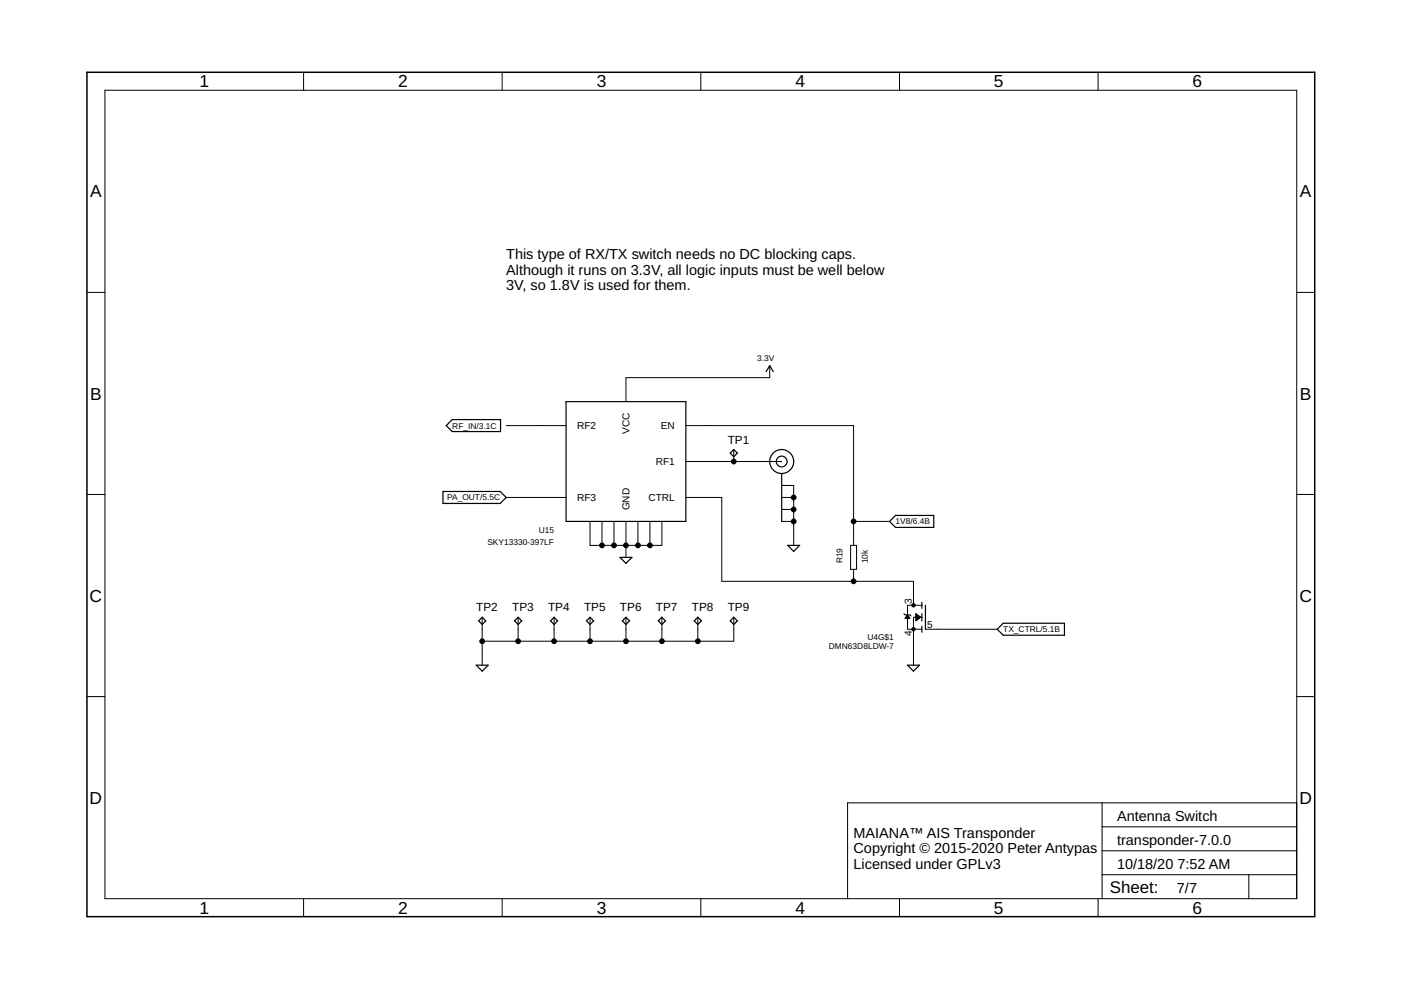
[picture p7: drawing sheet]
<svg xmlns="http://www.w3.org/2000/svg" width="297mm" height="210mm" viewBox="0 0 297 210" stroke-linecap="round" stroke-linejoin="round" font-family="sans-serif">
<g fill="none" stroke="#000" stroke-width=".25">
<path d="M162.4 78.8l.8-1.3 .8 1.3M95.9 89h10.2v2.5h-10.2l-1.3-1.3zM120 85.2h25.4v25.4h-25.4zM154.8 96.1l.8-.8 .7 .8-.7 .7zM93.9 104.2h12.1l1.3 1.3-1.3 1.2h-12.1zM131.4 118.2h2.6l-1.3 1.2zM165.7 100.4v10.2M167 115.6h2.5l-1.2 1.3zM188.6 110.6l1.3-1.3h8.1v2.5h-8.1zM101.5 131.6l.7-.7 .8 .7-.8 .8zM109.1 131.6l.8-.7 .7 .7-.7 .8zM116.7 131.6l.8-.7 .7 .7-.7 .8z"/>
<path d="M124.3 131.6l.8-.7 .8 .7-.8 .8zM132 131.6l.7-.7 .8 .7-.8 .8zM139.6 131.6l.7-.7 .8 .7-.8 .8zM147.2 131.6l.8-.7 .7 .7-.7 .8zM154.8 131.6l.8-.7 .7 .7-.7 .8zM195.5 127.7v1.3M195.5 130.1v1.5M195.5 132.8v1.2M196.2 128.3v5.1M212.7 132.1h13v2.6h-13l-1.3-1.3zM101 141h2.5l-1.3 1.3zM192.4 141h2.5l-1.2 1.3z"/>
<circle cx="165.7" cy="97.9" r="2.54"/>
<circle cx="165.7" cy="97.9" r="1.14"/>
</g>
<g fill="none" stroke="#000" stroke-width=".21">
<path d="M22.2 19.1h252.7v171.4h-252.7zM64.4 15.3v3.8M106.5 15.3v3.8M148.6 15.3v3.8M190.7 15.3v3.8M232.8 15.3v3.8M18.4 62h3.8M163.2 77.5v2.6h-30.5v5.1M274.9 62h3.8M107.3 90.2h12.7M145.4 97.9h20.3M145.4 90.2h35.6v25.4"/>
<path d="M155.6 95.3v2.6M18.4 104.8h3.8M107.3 105.5h12.7M125.1 110.6v5h15.2v-5M127.6 110.6v5M130.2 110.6v5M132.7 110.6v7.6M135.3 110.6v5M137.8 110.6v5M145.4 105.5h7.6v17.8h40.7v5M165.7 102.9h2.6v12.7M165.7 105.5h2.6"/>
<path d="M165.7 108h2.6M165.7 110.6h2.6M180.3 115.6h1.3v5.1h-1.3zM181 110.6h7.6M274.9 104.8h3.8M102.2 130.9v10.1M109.9 130.9v5.1M117.5 130.9v5.1M125.1 130.9v5.1M132.7 130.9v5.1M140.3 130.9v5.1M148 130.9v5.1"/>
<path d="M155.6 130.9v5.1h-53.4M181 120.7v2.6M191.6 130.1l.3 .3h1l.3 .2M191.9 131h.9M192 130.9h.8M192.1 130.8h.6M192.2 130.7h.4M192.3 130.6h.2M192.3 130.4h.1M192.4 130.4l.5 .7h-1zM194.2 131.1h.6M194.2 131h.8"/>
<path d="M194.2 130.9h.9M194.2 130.8h.9M194.2 130.7h.7M194.2 130.6h.6M194.2 130.4h.4M194.2 130.1l1 .8-1 .7zM194.2 131.5h.1M194.2 131.4h.3M194.2 131.3h.4M194.2 130.3h.2M194.2 130.2h.1M195.5 130.9h-1.8v10.1"/>
<path d="M195.5 128.3h-3.1v5.1h3.1M196.2 133.4h15.2M18.4 147.7h3.8M274.9 147.7h3.8M233.7 170.2v20.3M233.7 175.3h41.2M274.9 170.2h-95.2v20.3M64.4 190.5v3.9M106.5 190.5v3.9M148.6 190.5v3.9M190.7 190.5v3.9M232.8 190.5v3.9"/>
<path d="M233.7 185.5h41.2M233.7 180.4h41.2M264.8 185.5v5"/>
</g>
<path d="M18.4 15.3h260.3v179.1h-260.3z" fill="none" stroke="#000" stroke-width=".32"/>
<g fill="#000" stroke="#000" stroke-width=".21">
<circle cx="155.6" cy="97.9" r=".51"/>
<circle cx="127.6" cy="115.6" r=".51"/>
<circle cx="130.2" cy="115.6" r=".51"/>
<circle cx="132.7" cy="115.6" r=".51"/>
<circle cx="135.3" cy="115.6" r=".51"/>
<circle cx="137.8" cy="115.6" r=".51"/>
<circle cx="168.3" cy="108" r=".51"/>
<circle cx="168.3" cy="110.6" r=".51"/>
<circle cx="168.3" cy="105.5" r=".51"/>
<circle cx="181" cy="110.6" r=".51"/>
<circle cx="102.2" cy="136" r=".51"/>
<circle cx="109.9" cy="136" r=".51"/>
<circle cx="117.5" cy="136" r=".51"/>
<circle cx="125.1" cy="136" r=".51"/>
<circle cx="132.7" cy="136" r=".51"/>
<circle cx="140.3" cy="136" r=".51"/>
<circle cx="148" cy="136" r=".51"/>
<circle cx="181" cy="123.3" r=".51"/>
<circle cx="193.7" cy="133.4" r=".36"/>
<circle cx="193.7" cy="128.3" r=".36"/>
</g>
<g font-size="3.7">
<text x="42.3" y="18.5">1</text>
<text x="84.4" y="18.5">2</text>
<text x="126.5" y="18.5">3</text>
<text x="168.6" y="18.5">4</text>
<text x="210.7" y="18.5">5</text>
<text x="252.9" y="18.5">6</text>
<text x="19.1" y="41.9">A</text>
<text x="275.6" y="41.9">A</text>
<text x="19.1" y="84.7">B</text>
<text x="275.6" y="84.7">B</text>
<text x="19" y="127.6">C</text>
<text x="275.5" y="127.6">C</text>
<text x="19" y="170.4">D</text>
<text x="275.5" y="170.4">D</text>
<text x="42.3" y="193.7">1</text>
<text x="84.4" y="193.7">2</text>
<text x="126.5" y="193.7">3</text>
<text x="168.6" y="193.7">4</text>
<text x="210.7" y="193.7">5</text>
<text x="252.9" y="193.7">6</text>
</g>
<text font-size="3.6" x="235.3" y="189.4">Sheet:</text>
<g font-size="3.1">
<text x="107.3" y="55">This type of RX/TX switch needs no DC blocking caps.</text>
<text x="107.3" y="58.3">Although it runs on 3.3V, all logic inputs must be well below</text>
<text x="107.3" y="61.6">3V, so 1.8V is used for them.</text>
<text x="181" y="177.6">MAIANA™ AIS Transponder</text>
<text x="236.8" y="174">Antenna Switch</text>
<text x="236.8" y="179.1">transponder-7.0.0</text>
<text x="181" y="180.9">Copyright © 2015-2020 Peter Antypas</text>
<text x="181" y="184.2">Licensed under GPLv3</text>
<text x="236.8" y="184.2">10/18/20</text>
<text x="249.6" y="184.2">7:52 AM</text>
<text x="249.5" y="189.3">7/7</text>
</g>
<g font-size="2.5">
<text x="154.3" y="94">TP1</text>
<text x="101" y="129.6">TP2</text>
<text x="108.6" y="129.6">TP3</text>
<text x="116.2" y="129.6">TP4</text>
<text x="123.8" y="129.6">TP5</text>
<text x="131.4" y="129.6">TP6</text>
<text x="139.1" y="129.6">TP7</text>
<text x="146.7" y="129.6">TP8</text>
<text x="154.3" y="129.6">TP9</text>
</g>
<g font-size="2.1">
<text x="122.4" y="91">RF2</text>
<text x="133.5" y="92" transform="rotate(-90 133.5 92)">VCC</text>
<text x="140.1" y="91">EN</text>
<text x="139" y="98.6">RF1</text>
<text x="122.4" y="106.2">RF3</text>
<text x="137.5" y="106.2">CTRL</text>
<text x="133.5" y="108.2" transform="rotate(-90 133.5 108.2)">GND</text>
<text x="193.3" y="128" transform="rotate(-90 193.3 128)">3</text>
<text x="193.3" y="134.9" transform="rotate(-90 193.3 134.9)">4</text>
<text x="196.6" y="133.1">5</text>
</g>
<g font-size="1.8">
<text x="160.5" y="76.5">3.3V</text>
<text x="95.9" y="90.9">RF_IN/3.1C</text>
<text x="94.8" y="106.1">PA_OUT/5.5C</text>
<text x="114.2" y="113.1">U15</text>
<text x="189.9" y="111.2">1V8/6.4B</text>
<text x="103.3" y="115.6">SKY13330-397LF</text>
<text x="178.7" y="119.4" transform="rotate(-90 178.7 119.4)">R19</text>
<text x="184" y="119.4" transform="rotate(-90 184 119.4)">10k</text>
<text x="175.7" y="137.5">DMN63D8LDW-7</text>
<text x="183.9" y="135.6">U4G$1</text>
<text x="212.7" y="134">TX_CTRL/5.1B</text>
</g>
</svg>
